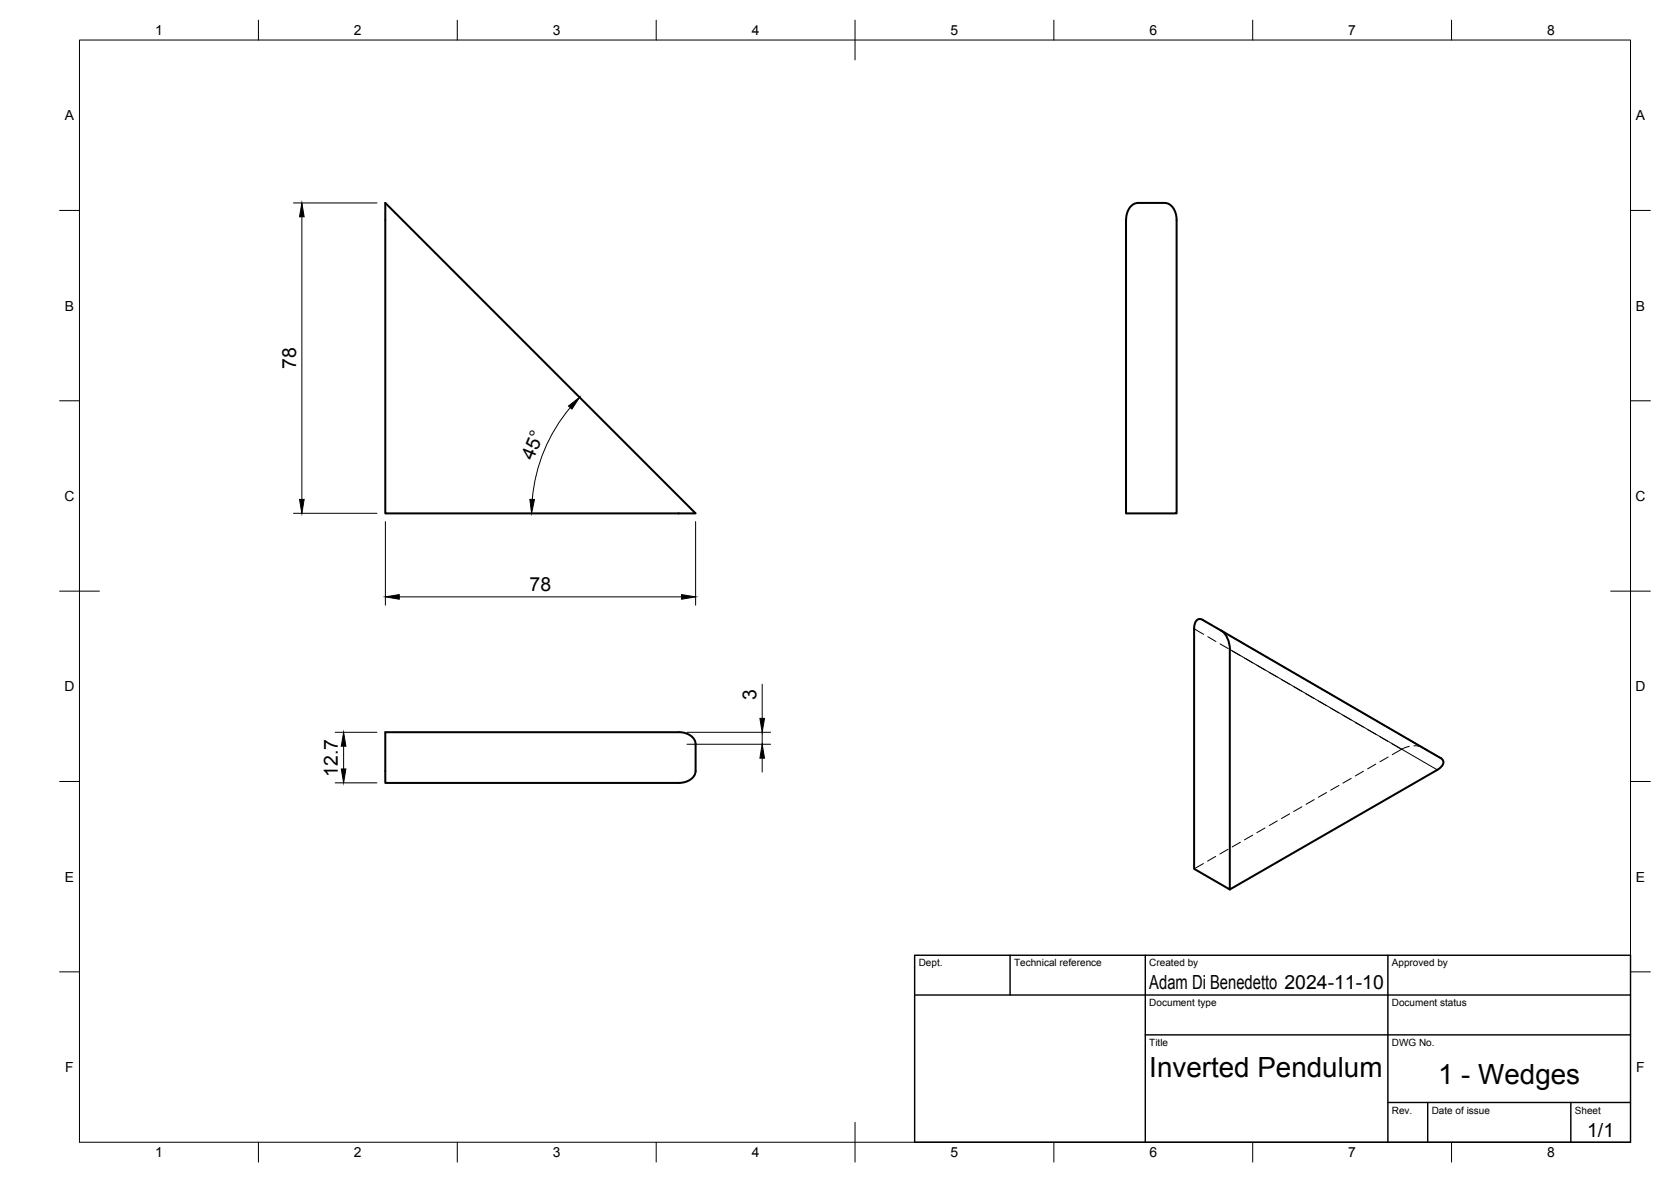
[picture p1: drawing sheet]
<svg xmlns="http://www.w3.org/2000/svg" width="420mm" height="297mm" viewBox="0 0 420 297" stroke-linecap="round" stroke-linejoin="round" font-family="sans-serif">
<!-- layer: Visible -->
<path d="M96.9 51l78 78h-78zM284.5 51.7l1-.6 .6-.1h6.8a3.8 3.8 0 0 1 2.9 4.2v73.8h-12.7v-73.8a5 5 0 0 1 1.4-3.5zM307.1 158.5a5.9 5.9 0 0 1 2.1 4.7M309.2 163.2v60.3l-9-5.2v-60.3a2.39 2.39 0 0 1 1.2-2.4l1 .2 59.9 34.7a1.4 1.4 0 0 1 .6 1.4 1.4 1.4 0 0 1-.9 1.1l-52.8 30.5M96.9 184h73.8a3.8 3.8 0 0 1 4.2 3v6.7a3.8 3.8 0 0 1-4.3 3.1h-73.7z" fill="none" stroke="#000" stroke-width=".51"/>
<!-- layer: Visible Narrow -->
<path d="M309.2 163.2l52.2 30.3" fill="none" stroke="#000" stroke-width=".25"/>
<!-- layer: Hidden -->
<g fill="none" stroke="#000" stroke-width=".25">
<path d="M333.5 199.2l-2 1.1M336.7 197.4l-2.1 1.2M339.7 195.6l-2 1.2M342.8 193.8l-2 1.2M345.9 192l-2 1.2M349 190.3l-2 1.1M354.4 187.6l-1.6 .5-2.7 1.6M355.5 187.4l1.7 .2 2.2 1.3M360.4 189.4l1.9 1.1M362.3 190.5h.1M302.6 217l-2.4 1.3M305.7 215.2l-2.1 1.2"/>
<path d="M308.8 213.4l-2.1 1.2M311.9 211.7l-2.1 1.1M315 209.9l-2.1 1.2M318.1 208.1l-2.1 1.2M321.2 206.3l-2.1 1.2M324.3 204.5l-2.1 1.2M327.4 202.7l-2.1 1.2M330.5 200.9l-2.1 1.2"/>
</g>
<!-- layer: Hidden Narrow -->
<g fill="none" stroke="#000" stroke-width=".25">
<path d="M300.2 158l2.4 1.4M302.4 155.8l2.3 1.3M305.8 157.7l3.7 2.2M308.8 159.5l2.1 1.2M303.7 160l2 1.2M306.8 161.8l2 1.2M309.9 163.6l2 1.2M310.5 160.5l2 1.2M311.9 161.3l3.7 2.2M312.9 165.4l2.1 1.2M315 163.1l2.1 1.2M316 167.2l2.1 1.2"/>
<path d="M316.7 164l2 1.3M318.1 164.9l3.7 2.1M319.1 169l2.1 1.2M321.2 166.7l2.1 1.2M322.2 170.8l2.1 1.2M322.9 167.6l2 1.2M324.3 168.5l2 1.2M325.3 172.6l2.1 1.2M325.9 169.4l2.1 1.2M327.4 170.3l2 1.2M328.4 174.4l2.1 1.2M329 171.2l2.1 1.2"/>
<path d="M330.5 172.1l2 1.2M331.5 176.2l2 1.1M332.1 173l2.1 1.2M333.6 173.9l2 1.2M334.6 177.9l2 1.2M335.2 174.8l2.1 1.2M336.7 175.7l2 1.2M337.7 179.7l2 1.2M338.3 176.6l2.1 1.2M339.7 177.5l2.1 1.2M341.4 178.4l2.1 1.2M342.8 179.3l3.7 2.1"/>
<path d="M340.7 181.5l2.1 1.2M343.8 183.3l2.1 1.2M345.9 181l2.1 1.3M346.9 185.1l2.1 1.2M347.6 182l2 1.2M349 182.8l2.1 1.3M350 186.9l2.4 1.4M350.6 183.8l2.1 1.2M352.1 184.6l3.7 2.2M355.2 186.4l2.3 1.4M356.8 187.4l2.1 1.2M359.9 189.2l2.4 1.3"/>
</g>
<!-- layer: BORDER -->
<g fill="none" stroke="#000" stroke-width=".25">
<path d="M20 10.1h390v276.9h-390zM65 5.1v5M115 5.1v5M165 5.1v5M215 5.1v10M265 5.1v5M315 5.1v5M365 5.1v5M15 52.9h5M410 52.9h5M15 100.7h5M410 100.7h5"/>
<path d="M15 148.6h10M405 148.6h10M15 196.4h5M410 196.4h5M15 244.2h5M410 244.2h5M65 287v5M115 287v5M165 287v5M215 282.1v9.9M265 287v5M315 287v5"/>
<path d="M365 287v5"/>
</g>
<!-- layer: TITLEBLOCK -->
<path d="M230 240.1h180v46.9h-180zM230 250h180M254 240.1v9.9M288 240.1v46.9M349 240.1v46.9M288 260.1h122M349 277.1h61M359 277.1v9.9M395 277.1v9.9" fill="none" stroke="#000" stroke-width=".36"/>
<!-- layer: FD_Dimensions -->
<g fill="none" stroke="#000" stroke-width=".25">
<path d="M73.8 51h21M75.9 54.5v71M143.4 102.4a41.2 41.2 0 0 0-9.6 23.1M73.8 129h21M96.9 131.1v21M174.9 131.1v21M100.4 150h71M191.6 171.9v8.6M84.3 184h10.5M84.3 196.7h10.5M86.4 187.5v5.7M172.7 184h21.1"/>
<path d="M172.7 187h21.1M191.6 184v3M191.6 190.5v3.5"/>
</g>
<path d="M75.9 51l.6 3.5h-1.2zM142.9 102l2.8-2.1-1.9 2.9zM75.3 125.5h1.2l-.6 3.5zM133.2 125.5h1.2l-.7 3.5zM96.9 150l3.5-.6v1.2zM171.4 149.4l3.5 .6-3.5 .6zM86.4 184l.6 3.5h-1.2zM85.8 193.2h1.2l-.6 3.5zM191.6 187l.6 3.5h-1.1zM191.1 180.5h1.1l-.6 3.5z" fill="#000" stroke="#000" stroke-width=".25"/>
<g font-size="7">
<text x="289" y="270.6">Inverted Pendulum</text>
<text x="361.6" y="272.3">1 - Wedges</text>
</g>
<g font-size="4.9">
<text x="74.4" y="92.7" transform="rotate(-90 74.4 92.7)">78</text>
<text x="134.1" y="116" transform="rotate(-68 134.1 116)">45°</text>
<text x="133.2" y="148.5">78</text>
<text x="190.2" y="175.8" transform="rotate(-90 190.2 175.8)">3</text>
<text x="85" y="195.3" transform="rotate(-90 85 195.3)">12.7</text>
<text x="289" y="248.5">Adam Di Benedetto 2024-11-10</text>
<text x="399.1" y="285.7">1/1</text>
</g>
<g font-size="3.5">
<text x="39" y="8.8">1</text>
<text x="89" y="8.8">2</text>
<text x="139" y="8.8">3</text>
<text x="189" y="8.8">4</text>
<text x="239" y="8.8">5</text>
<text x="289" y="8.8">6</text>
<text x="339" y="8.8">7</text>
<text x="389" y="8.8">8</text>
<text x="16.3" y="30.2">A</text>
<text x="411.3" y="30.2">A</text>
<text x="16.3" y="78">B</text>
<text x="411.3" y="78">B</text>
<text x="16.2" y="125.9">C</text>
<text x="411.2" y="125.9">C</text>
<text x="16.2" y="173.7">D</text>
<text x="411.2" y="173.7">D</text>
<text x="16.3" y="221.6">E</text>
<text x="411.3" y="221.6">E</text>
<text x="16.4" y="269.4">F</text>
<text x="411.4" y="269.4">F</text>
<text x="39" y="290.8">1</text>
<text x="89" y="290.8">2</text>
<text x="139" y="290.8">3</text>
<text x="189" y="290.8">4</text>
<text x="239" y="290.8">5</text>
<text x="289" y="290.8">6</text>
<text x="339" y="290.8">7</text>
<text x="389" y="290.8">8</text>
</g>
<g font-size="2.5">
<text x="231" y="242.9">Dept.</text>
<text x="255" y="242.9">Technical reference</text>
<text x="289" y="242.9">Created by</text>
<text x="350" y="242.9">Approved by</text>
<text x="289" y="252.8">Document type</text>
<text x="350" y="252.8">Document status</text>
<text x="289" y="262.9">Title</text>
<text x="350" y="262.9">DWG No.</text>
<text x="350" y="279.9">Rev.</text>
<text x="360" y="279.9">Date of issue</text>
<text x="396" y="279.9">Sheet</text>
</g>
</svg>
